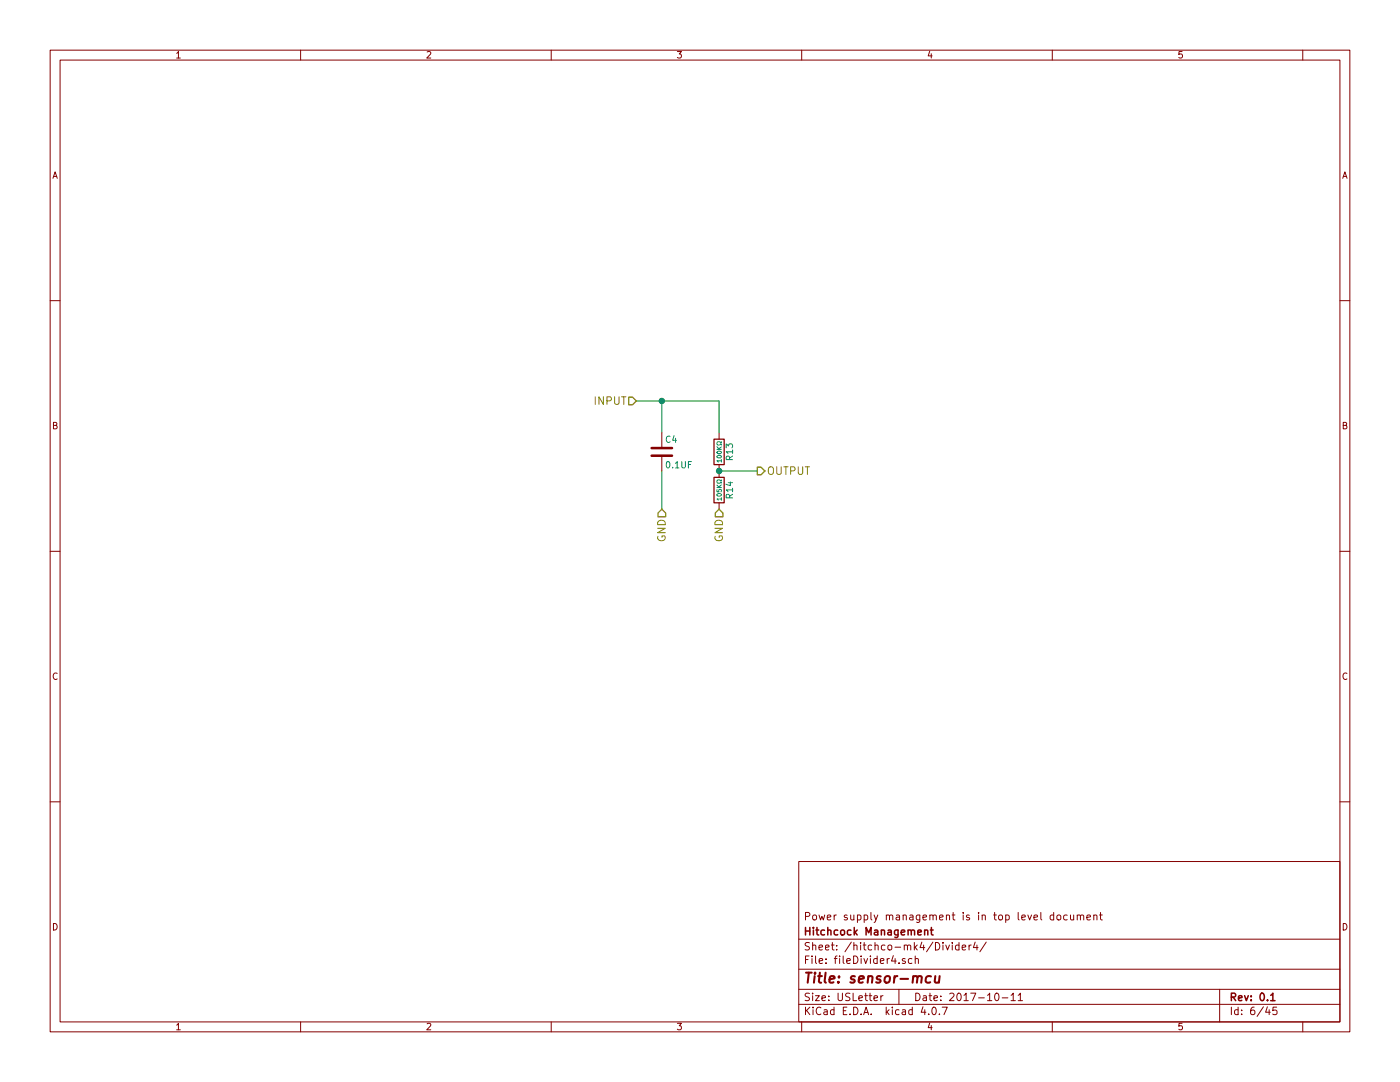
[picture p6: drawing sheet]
EESchema Schematic File Version 2
LIBS:hitchco-mk4-rescue
LIBS:power
LIBS:device
LIBS:switches
LIBS:relays
LIBS:motors
LIBS:transistors
LIBS:conn
LIBS:linear
LIBS:regul
LIBS:74xx
LIBS:cmos4000
LIBS:adc-dac
LIBS:memory
LIBS:xilinx
LIBS:microcontrollers
LIBS:dsp
LIBS:microchip
LIBS:analog_switches
LIBS:motorola
LIBS:texas
LIBS:intel
LIBS:audio
LIBS:interface
LIBS:digital-audio
LIBS:philips
LIBS:display
LIBS:cypress
LIBS:siliconi
LIBS:opto
LIBS:atmel
LIBS:contrib
LIBS:valves
LIBS:freetronics_schematic
LIBS:cd4013b
LIBS:hitchco-mk4-cache
EELAYER 25 0
EELAYER END
$Descr USLetter 11000 8500
encoding utf-8
Sheet 6 45
Title "sensor-mcu"
Date "2017-10-11"
Rev "0.1"
Comp "Hitchcock Management"
Comment1 "Power supply management is in top level document"
Comment2 ""
Comment3 ""
Comment4 ""
$EndDescr
$Comp
L R R14
U 1 1
P 5650 3850
F 0 "R14" V 5730 3850 50  0000 C CNN
F 1 "105KΩ" V 5650 3850 35  0000 C CNN
F 2 "Resistors_THT:R_Axial_DIN0207_L6.3mm_D2.5mm_P10.16mm_Horizontal" V 5580 3850 50  0001 C CNN
F 3 "" H 5650 3850 50  0001 C CNN
	1    5650 3850
	1    0    0    -1  
$EndComp
Text HLabel 5950 3700 2    60   Output ~ 0
OUTPUT
$Comp
L R R13
U 1 1
P 5650 3550
F 0 "R13" V 5730 3550 50  0000 C CNN
F 1 "100KΩ" V 5650 3550 35  0000 C CNN
F 2 "Resistors_THT:R_Axial_DIN0207_L6.3mm_D2.5mm_P10.16mm_Horizontal" V 5580 3550 50  0001 C CNN
F 3 "" H 5650 3550 50  0001 C CNN
	1    5650 3550
	1    0    0    -1  
$EndComp
Wire Wire Line
	5200 3700 5200 4000
Wire Wire Line
	5650 3150 5650 3400
Wire Wire Line
	5000 3150 5650 3150
Wire Wire Line
	5200 3150 5200 3400
Connection ~ 5200 3150
Wire Wire Line
	5950 3700 5650 3700
Connection ~ 5650 3700
Text HLabel 5000 3150 0    60   Input ~ 0
INPUT
Text HLabel 5650 4000 3    60   Input ~ 0
GND
Text HLabel 5200 4000 3    60   Input ~ 0
GND
$Comp
L C C4
U 1 1
P 5200 3550
F 0 "C4" H 5225 3650 50  0000 L CNN
F 1 "0.1UF" H 5225 3450 50  0000 L CNN
F 2 "Capacitors_THT:CP_Radial_D5.0mm_P2.00mm" H 5238 3400 50  0001 C CNN
F 3 "http://nichicon-us.com/english/products/pdfs/e-uvr.pdf" H 5200 3550 50  0001 C CNN
	1    5200 3550
	1    0    0    -1  
$EndComp
$EndSCHEMATC
